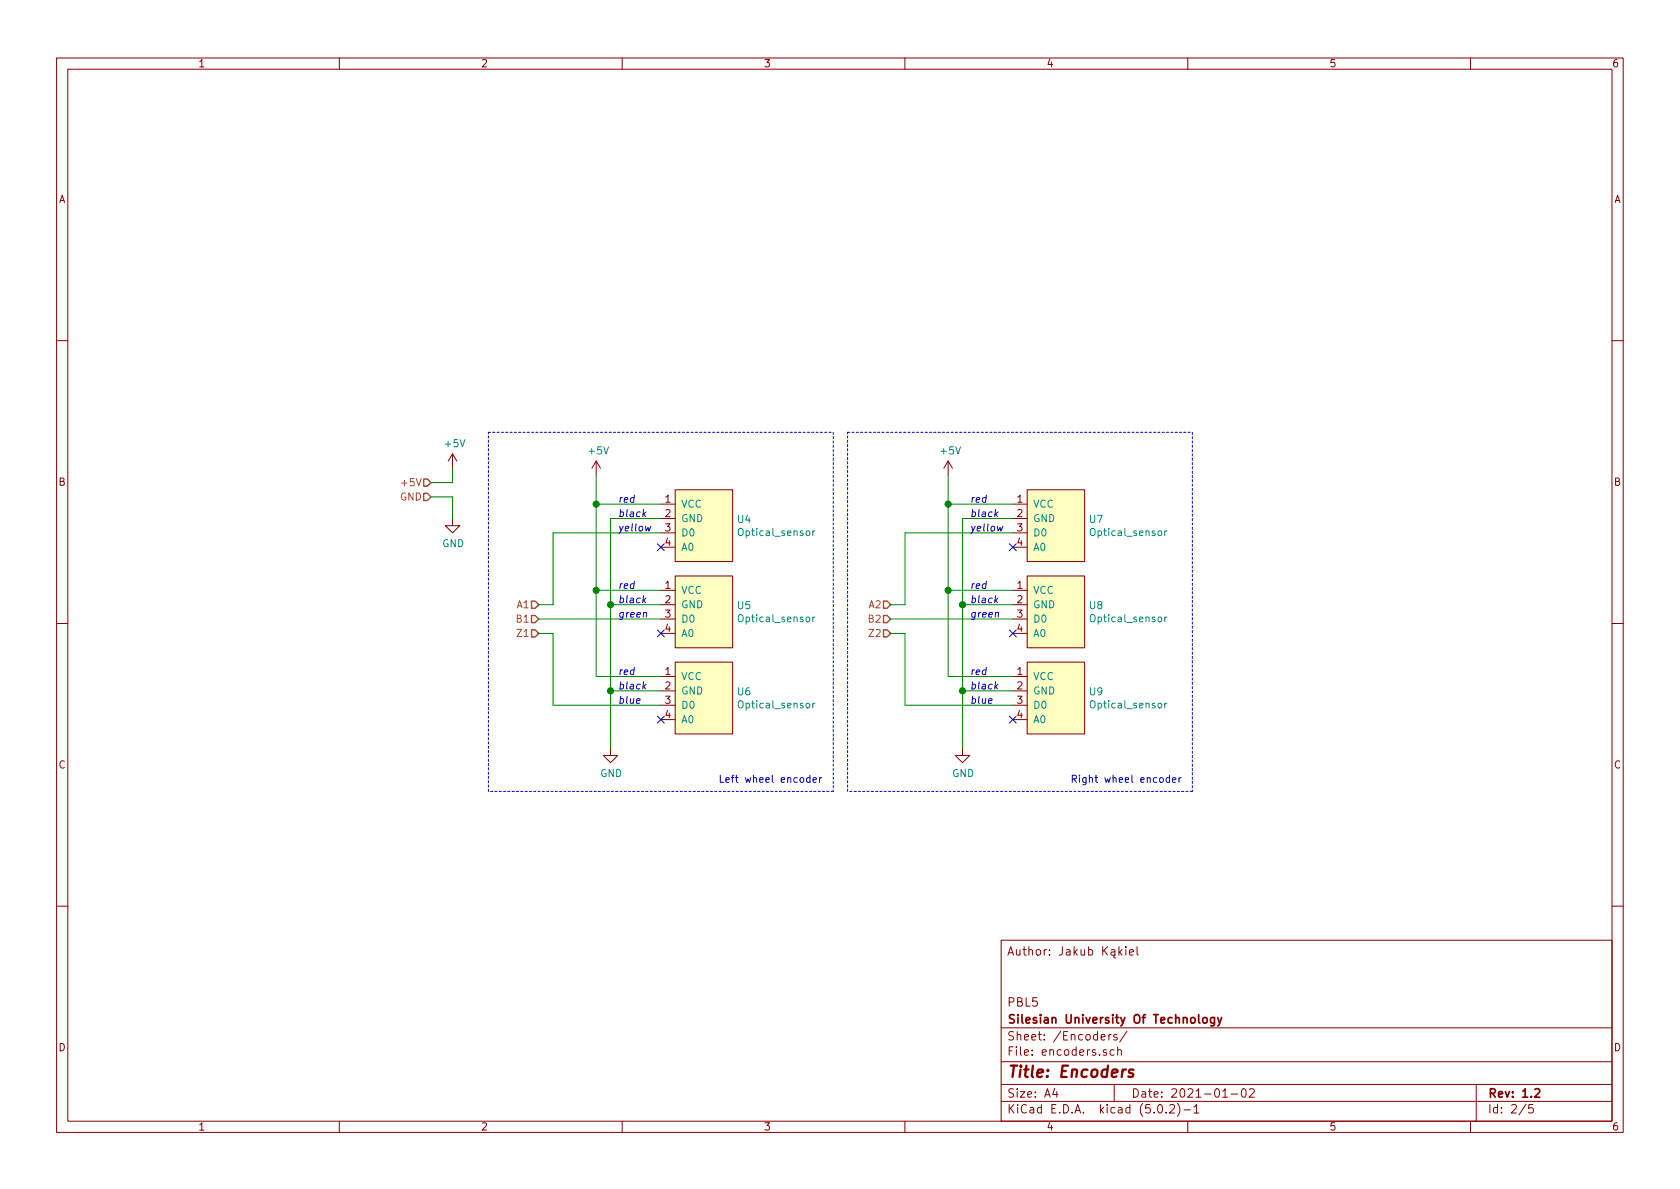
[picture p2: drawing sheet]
EESchema Schematic File Version 4
LIBS:stm32_conn-cache
EELAYER 26 0
EELAYER END
$Descr A4 11693 8268
encoding utf-8
Sheet 2 5
Title "Encoders"
Date "2021-01-02"
Rev "1.2"
Comp "Silesian University Of Technology"
Comment1 "PBL5"
Comment2 ""
Comment3 ""
Comment4 "Author: Jakub Kąkiel"
$EndDescr
Text HLabel 3750 4200 0    50   Input ~ 0
A1
Text HLabel 6200 4200 0    50   Input ~ 0
A2
Text HLabel 3750 4300 0    50   Input ~ 0
B1
Text HLabel 6200 4300 0    50   Input ~ 0
B2
Text HLabel 3750 4400 0    50   Input ~ 0
Z1
Text HLabel 6200 4400 0    50   Input ~ 0
Z2
Text HLabel 3000 3350 0    50   Input ~ 0
+5V
Text HLabel 3000 3450 0    50   Input ~ 0
GND
$Comp
L MCU_ModuleV2:Optical_sensor U4
U 1 1
P 4900 3600
F 0 "U4" H 5127 3596 50  0000 L CNN
F 1 "Optical_sensor" H 5127 3505 50  0000 L CNN
F 2 "" H 4900 3600 50  0001 C CNN
F 3 "" H 4900 3600 50  0001 C CNN
	1    4900 3600
	1    0    0    -1  
$EndComp
$Comp
L MCU_ModuleV2:Optical_sensor U5
U 1 1
P 4900 4200
F 0 "U5" H 5127 4196 50  0000 L CNN
F 1 "Optical_sensor" H 5127 4105 50  0000 L CNN
F 2 "" H 4900 4200 50  0001 C CNN
F 3 "" H 4900 4200 50  0001 C CNN
	1    4900 4200
	1    0    0    -1  
$EndComp
$Comp
L MCU_ModuleV2:Optical_sensor U6
U 1 1
P 4900 4800
F 0 "U6" H 5127 4796 50  0000 L CNN
F 1 "Optical_sensor" H 5127 4705 50  0000 L CNN
F 2 "" H 4900 4800 50  0001 C CNN
F 3 "" H 4900 4800 50  0001 C CNN
	1    4900 4800
	1    0    0    -1  
$EndComp
$Comp
L power:GND #PWR022
U 1 1
P 3150 3600
F 0 "#PWR022" H 3150 3350 50  0001 C CNN
F 1 "GND" H 3155 3427 50  0000 C CNN
F 2 "" H 3150 3600 50  0001 C CNN
F 3 "" H 3150 3600 50  0001 C CNN
	1    3150 3600
	1    0    0    -1  
$EndComp
$Comp
L power:+5V #PWR021
U 1 1
P 3150 3250
F 0 "#PWR021" H 3150 3100 50  0001 C CNN
F 1 "+5V" H 3165 3423 50  0000 C CNN
F 2 "" H 3150 3250 50  0001 C CNN
F 3 "" H 3150 3250 50  0001 C CNN
	1    3150 3250
	1    0    0    -1  
$EndComp
Wire Wire Line
	3000 3350 3150 3350
Wire Wire Line
	3150 3350 3150 3250
Wire Wire Line
	3150 3600 3150 3450
Wire Wire Line
	3150 3450 3000 3450
$Comp
L power:+5V #PWR023
U 1 1
P 4150 3300
F 0 "#PWR023" H 4150 3150 50  0001 C CNN
F 1 "+5V" H 4165 3473 50  0000 C CNN
F 2 "" H 4150 3300 50  0001 C CNN
F 3 "" H 4150 3300 50  0001 C CNN
	1    4150 3300
	1    0    0    -1  
$EndComp
Wire Wire Line
	3850 3700 4600 3700
Wire Wire Line
	3750 4300 4600 4300
Wire Wire Line
	3850 4900 4600 4900
Wire Wire Line
	4600 3500 4150 3500
Wire Wire Line
	4150 3500 4150 3300
Wire Wire Line
	4150 3500 4150 4100
Wire Wire Line
	4150 4100 4600 4100
Connection ~ 4150 3500
Wire Wire Line
	4600 4700 4150 4700
Wire Wire Line
	4150 4700 4150 4100
Connection ~ 4150 4100
Wire Wire Line
	4600 3600 4250 3600
Wire Wire Line
	4250 3600 4250 4200
Wire Wire Line
	4250 4800 4600 4800
Wire Wire Line
	4600 4200 4250 4200
Connection ~ 4250 4200
Wire Wire Line
	4250 4200 4250 4800
Wire Wire Line
	4250 4800 4250 5200
Connection ~ 4250 4800
$Comp
L power:GND #PWR024
U 1 1
P 4250 5200
F 0 "#PWR024" H 4250 4950 50  0001 C CNN
F 1 "GND" H 4255 5027 50  0000 C CNN
F 2 "" H 4250 5200 50  0001 C CNN
F 3 "" H 4250 5200 50  0001 C CNN
	1    4250 5200
	1    0    0    -1  
$EndComp
Wire Wire Line
	3850 3700 3850 4200
Wire Wire Line
	3850 4200 3750 4200
Wire Wire Line
	3750 4400 3850 4400
Wire Wire Line
	3850 4400 3850 4900
$Comp
L MCU_ModuleV2:Optical_sensor U7
U 1 1
P 7350 3600
F 0 "U7" H 7577 3596 50  0000 L CNN
F 1 "Optical_sensor" H 7577 3505 50  0000 L CNN
F 2 "" H 7350 3600 50  0001 C CNN
F 3 "" H 7350 3600 50  0001 C CNN
	1    7350 3600
	1    0    0    -1  
$EndComp
$Comp
L MCU_ModuleV2:Optical_sensor U8
U 1 1
P 7350 4200
F 0 "U8" H 7577 4196 50  0000 L CNN
F 1 "Optical_sensor" H 7577 4105 50  0000 L CNN
F 2 "" H 7350 4200 50  0001 C CNN
F 3 "" H 7350 4200 50  0001 C CNN
	1    7350 4200
	1    0    0    -1  
$EndComp
$Comp
L MCU_ModuleV2:Optical_sensor U9
U 1 1
P 7350 4800
F 0 "U9" H 7577 4796 50  0000 L CNN
F 1 "Optical_sensor" H 7577 4705 50  0000 L CNN
F 2 "" H 7350 4800 50  0001 C CNN
F 3 "" H 7350 4800 50  0001 C CNN
	1    7350 4800
	1    0    0    -1  
$EndComp
Wire Wire Line
	6300 3700 6300 4200
Wire Wire Line
	6300 4200 6200 4200
Wire Wire Line
	6200 4400 6300 4400
Wire Wire Line
	6300 4400 6300 4900
NoConn ~ 4600 3800
NoConn ~ 4600 4400
NoConn ~ 4600 5000
NoConn ~ 7050 5000
NoConn ~ 7050 4400
NoConn ~ 7050 3800
Wire Notes Line
	5900 3000 8300 3000
Wire Notes Line
	8300 3000 8300 5500
Wire Notes Line
	8300 5500 5900 5500
Wire Notes Line
	5900 5500 5900 3000
Wire Notes Line
	5800 3000 5800 5500
Wire Notes Line
	5800 5500 3400 5500
Wire Notes Line
	3400 5500 3400 3000
Wire Notes Line
	3400 3000 5800 3000
Text Notes 5000 5450 0    50   ~ 0
Left wheel encoder
Text Notes 7450 5450 0    50   ~ 0
Right wheel encoder
Text Notes 4300 3500 0    50   Italic 0
red
Text Notes 4300 3700 0    50   Italic 0
yellow
Text Notes 4300 4300 0    50   Italic 0
green\n
Text Notes 4300 4900 0    50   Italic 0
blue
Text Notes 4300 3600 0    50   Italic 0
black
Text Notes 4300 4100 0    50   Italic 0
red
Text Notes 4300 4700 0    50   Italic 0
red
Text Notes 4300 4200 0    50   Italic 0
black
Text Notes 4300 4800 0    50   Italic 0
black
$Comp
L power:+5V #PWR0103
U 1 1
P 6600 3300
F 0 "#PWR0103" H 6600 3150 50  0001 C CNN
F 1 "+5V" H 6615 3473 50  0000 C CNN
F 2 "" H 6600 3300 50  0001 C CNN
F 3 "" H 6600 3300 50  0001 C CNN
	1    6600 3300
	1    0    0    -1  
$EndComp
Wire Wire Line
	6300 3700 7050 3700
Wire Wire Line
	6200 4300 7050 4300
Wire Wire Line
	6300 4900 7050 4900
Wire Wire Line
	7050 3500 6600 3500
Wire Wire Line
	6600 3500 6600 3300
Wire Wire Line
	6600 3500 6600 4100
Wire Wire Line
	6600 4100 7050 4100
Connection ~ 6600 3500
Wire Wire Line
	7050 4700 6600 4700
Wire Wire Line
	6600 4700 6600 4100
Connection ~ 6600 4100
Wire Wire Line
	7050 3600 6700 3600
Wire Wire Line
	6700 3600 6700 4200
Wire Wire Line
	6700 4800 7050 4800
Wire Wire Line
	7050 4200 6700 4200
Connection ~ 6700 4200
Wire Wire Line
	6700 4200 6700 4800
Wire Wire Line
	6700 4800 6700 5200
Connection ~ 6700 4800
$Comp
L power:GND #PWR0104
U 1 1
P 6700 5200
F 0 "#PWR0104" H 6700 4950 50  0001 C CNN
F 1 "GND" H 6705 5027 50  0000 C CNN
F 2 "" H 6700 5200 50  0001 C CNN
F 3 "" H 6700 5200 50  0001 C CNN
	1    6700 5200
	1    0    0    -1  
$EndComp
Text Notes 6750 3500 0    50   Italic 0
red
Text Notes 6750 3700 0    50   Italic 0
yellow
Text Notes 6750 4300 0    50   Italic 0
green\n
Text Notes 6750 4900 0    50   Italic 0
blue
Text Notes 6750 3600 0    50   Italic 0
black
Text Notes 6750 4100 0    50   Italic 0
red
Text Notes 6750 4700 0    50   Italic 0
red
Text Notes 6750 4200 0    50   Italic 0
black
Text Notes 6750 4800 0    50   Italic 0
black
$EndSCHEMATC
